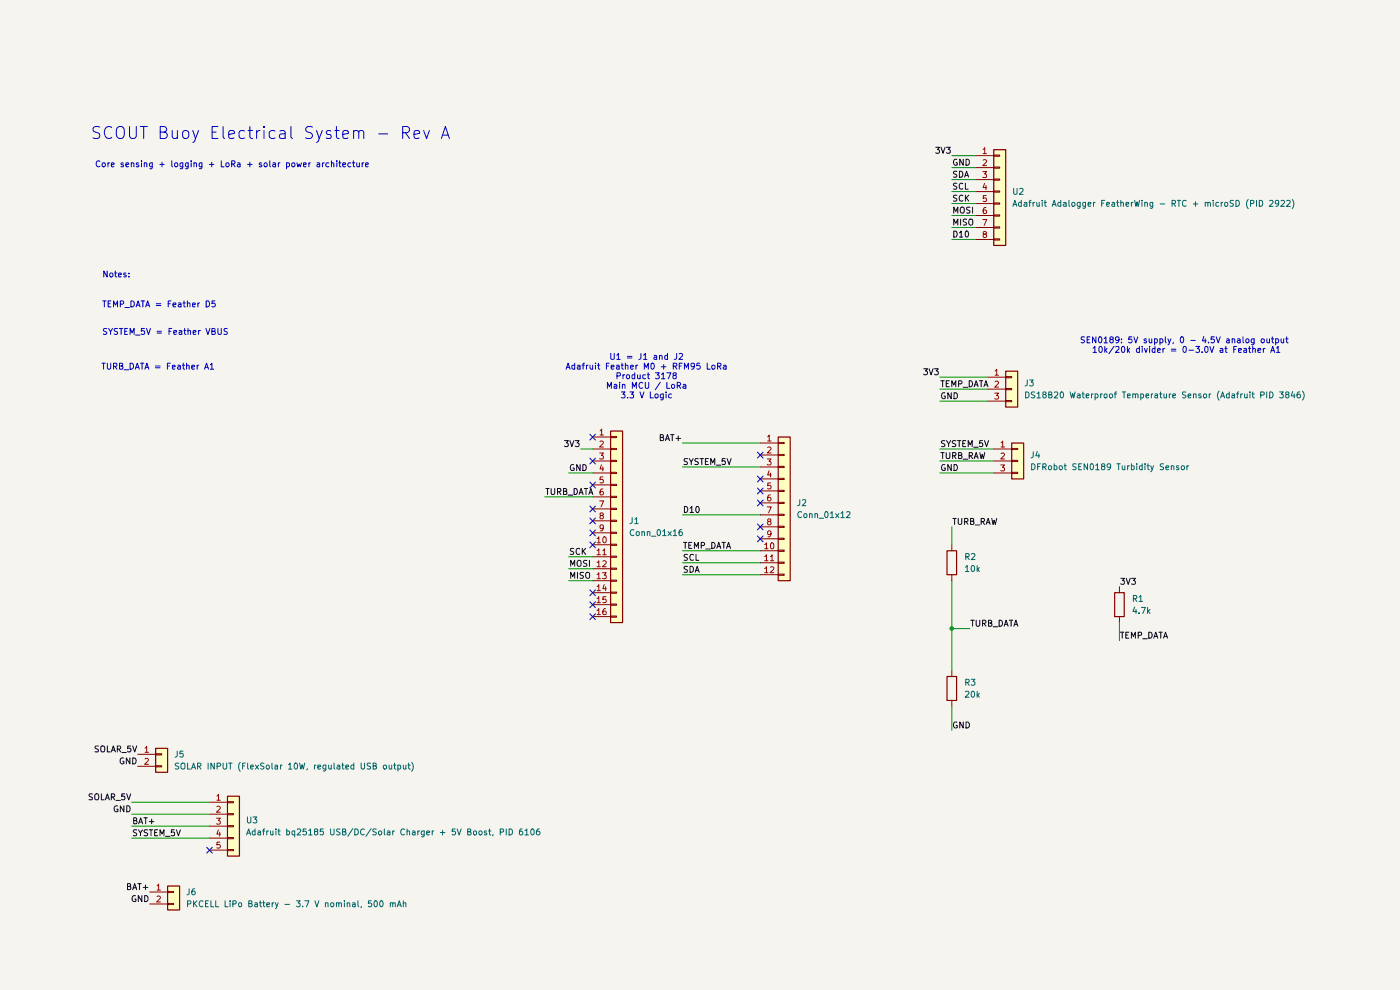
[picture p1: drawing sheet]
(kicad_sch
 (version 20260306)
 (generator "eeschema")
 (generator_version "10.0")
 (paper "A4")
 (lib_symbols
  (symbol "Connector_Generic:Conn_01x02"
   (pin_names
    (offset 1.016) (hide yes)) (exclude_from_sim no) (in_bom yes) (on_board yes)
   (in_pos_files yes)
   (duplicate_pin_numbers_are_jumpers no)
   (property "Reference" "J" (at 0 2.54 0) (show_name no) (do_not_autoplace no) (effects (font (size 1.27 1.27))))
   (property "Value" "Conn_01x02" (at 0 -5.08 0) (show_name no) (do_not_autoplace no) (effects (font (size 1.27 1.27))))
   (property "Footprint" "" (at 0 0 0) (show_name no) (do_not_autoplace no) (hide yes) (effects (font (size 1.27 1.27))))
   (property "Datasheet" "" (at 0 0 0) (show_name no) (do_not_autoplace no) (hide yes) (effects (font (size 1.27 1.27))))
   (property "Description" "Generic connector, single row, 01x02, script generated (kicad-library-utils/schlib/autogen/connector/)" (at 0 0 0) (show_name no) (do_not_autoplace no) (hide yes) (effects (font (size 1.27 1.27))))
   (symbol "Conn_01x02_1_1"
    (rectangle (start -1.27 1.27) (end 1.27 -3.81) (stroke (width 0.254) (type default)) (fill (type background)))
    (rectangle (start -1.27 0.127) (end 0 -0.127) (stroke (width 0.1524) (type default)) (fill (type none)))
    (rectangle (start -1.27 -2.413) (end 0 -2.667) (stroke (width 0.1524) (type default)) (fill (type none)))
    (pin passive line (at -5.08 0 0) (length 3.81) (name "Pin_1" (effects (font (size 1.27 1.27)))) (number "1" (effects (font (size 1.27 1.27)))))
    (pin passive line (at -5.08 -2.54 0) (length 3.81) (name "Pin_2" (effects (font (size 1.27 1.27)))) (number "2" (effects (font (size 1.27 1.27))))))
   (embedded_fonts no))
  (symbol "Connector_Generic:Conn_01x03"
   (pin_names
    (offset 1.016) (hide yes)) (exclude_from_sim no) (in_bom yes) (on_board yes)
   (in_pos_files yes)
   (duplicate_pin_numbers_are_jumpers no)
   (property "Reference" "J" (at 0 5.08 0) (show_name no) (do_not_autoplace no) (effects (font (size 1.27 1.27))))
   (property "Value" "Conn_01x03" (at 0 -5.08 0) (show_name no) (do_not_autoplace no) (effects (font (size 1.27 1.27))))
   (property "Footprint" "" (at 0 0 0) (show_name no) (do_not_autoplace no) (hide yes) (effects (font (size 1.27 1.27))))
   (property "Datasheet" "" (at 0 0 0) (show_name no) (do_not_autoplace no) (hide yes) (effects (font (size 1.27 1.27))))
   (property "Description" "Generic connector, single row, 01x03, script generated (kicad-library-utils/schlib/autogen/connector/)" (at 0 0 0) (show_name no) (do_not_autoplace no) (hide yes) (effects (font (size 1.27 1.27))))
   (symbol "Conn_01x03_1_1"
    (rectangle (start -1.27 3.81) (end 1.27 -3.81) (stroke (width 0.254) (type default)) (fill (type background)))
    (rectangle (start -1.27 2.667) (end 0 2.413) (stroke (width 0.1524) (type default)) (fill (type none)))
    (rectangle (start -1.27 0.127) (end 0 -0.127) (stroke (width 0.1524) (type default)) (fill (type none)))
    (rectangle (start -1.27 -2.413) (end 0 -2.667) (stroke (width 0.1524) (type default)) (fill (type none)))
    (pin passive line (at -5.08 2.54 0) (length 3.81) (name "Pin_1" (effects (font (size 1.27 1.27)))) (number "1" (effects (font (size 1.27 1.27)))))
    (pin passive line (at -5.08 0 0) (length 3.81) (name "Pin_2" (effects (font (size 1.27 1.27)))) (number "2" (effects (font (size 1.27 1.27)))))
    (pin passive line (at -5.08 -2.54 0) (length 3.81) (name "Pin_3" (effects (font (size 1.27 1.27)))) (number "3" (effects (font (size 1.27 1.27))))))
   (embedded_fonts no))
  (symbol "Connector_Generic:Conn_01x05"
   (pin_names
    (offset 1.016) (hide yes)) (exclude_from_sim no) (in_bom yes) (on_board yes)
   (in_pos_files yes)
   (duplicate_pin_numbers_are_jumpers no)
   (property "Reference" "J" (at 0 7.62 0) (show_name no) (do_not_autoplace no) (effects (font (size 1.27 1.27))))
   (property "Value" "Conn_01x05" (at 0 -7.62 0) (show_name no) (do_not_autoplace no) (effects (font (size 1.27 1.27))))
   (property "Footprint" "" (at 0 0 0) (show_name no) (do_not_autoplace no) (hide yes) (effects (font (size 1.27 1.27))))
   (property "Datasheet" "" (at 0 0 0) (show_name no) (do_not_autoplace no) (hide yes) (effects (font (size 1.27 1.27))))
   (property "Description" "Generic connector, single row, 01x05, script generated (kicad-library-utils/schlib/autogen/connector/)" (at 0 0 0) (show_name no) (do_not_autoplace no) (hide yes) (effects (font (size 1.27 1.27))))
   (symbol "Conn_01x05_1_1"
    (rectangle (start -1.27 6.35) (end 1.27 -6.35) (stroke (width 0.254) (type default)) (fill (type background)))
    (rectangle (start -1.27 5.207) (end 0 4.953) (stroke (width 0.1524) (type default)) (fill (type none)))
    (rectangle (start -1.27 2.667) (end 0 2.413) (stroke (width 0.1524) (type default)) (fill (type none)))
    (rectangle (start -1.27 0.127) (end 0 -0.127) (stroke (width 0.1524) (type default)) (fill (type none)))
    (rectangle (start -1.27 -2.413) (end 0 -2.667) (stroke (width 0.1524) (type default)) (fill (type none)))
    (rectangle (start -1.27 -4.953) (end 0 -5.207) (stroke (width 0.1524) (type default)) (fill (type none)))
    (pin passive line (at -5.08 5.08 0) (length 3.81) (name "Pin_1" (effects (font (size 1.27 1.27)))) (number "1" (effects (font (size 1.27 1.27)))))
    (pin passive line (at -5.08 2.54 0) (length 3.81) (name "Pin_2" (effects (font (size 1.27 1.27)))) (number "2" (effects (font (size 1.27 1.27)))))
    (pin passive line (at -5.08 0 0) (length 3.81) (name "Pin_3" (effects (font (size 1.27 1.27)))) (number "3" (effects (font (size 1.27 1.27)))))
    (pin passive line (at -5.08 -2.54 0) (length 3.81) (name "Pin_4" (effects (font (size 1.27 1.27)))) (number "4" (effects (font (size 1.27 1.27)))))
    (pin passive line (at -5.08 -5.08 0) (length 3.81) (name "Pin_5" (effects (font (size 1.27 1.27)))) (number "5" (effects (font (size 1.27 1.27))))))
   (embedded_fonts no))
  (symbol "Connector_Generic:Conn_01x08"
   (pin_names
    (offset 1.016) (hide yes)) (exclude_from_sim no) (in_bom yes) (on_board yes)
   (in_pos_files yes)
   (duplicate_pin_numbers_are_jumpers no)
   (property "Reference" "J" (at 0 10.16 0) (show_name no) (do_not_autoplace no) (effects (font (size 1.27 1.27))))
   (property "Value" "Conn_01x08" (at 0 -12.7 0) (show_name no) (do_not_autoplace no) (effects (font (size 1.27 1.27))))
   (property "Footprint" "" (at 0 0 0) (show_name no) (do_not_autoplace no) (hide yes) (effects (font (size 1.27 1.27))))
   (property "Datasheet" "" (at 0 0 0) (show_name no) (do_not_autoplace no) (hide yes) (effects (font (size 1.27 1.27))))
   (property "Description" "Generic connector, single row, 01x08, script generated (kicad-library-utils/schlib/autogen/connector/)" (at 0 0 0) (show_name no) (do_not_autoplace no) (hide yes) (effects (font (size 1.27 1.27))))
   (symbol "Conn_01x08_1_1"
    (rectangle (start -1.27 8.89) (end 1.27 -11.43) (stroke (width 0.254) (type default)) (fill (type background)))
    (rectangle (start -1.27 7.747) (end 0 7.493) (stroke (width 0.1524) (type default)) (fill (type none)))
    (rectangle (start -1.27 5.207) (end 0 4.953) (stroke (width 0.1524) (type default)) (fill (type none)))
    (rectangle (start -1.27 2.667) (end 0 2.413) (stroke (width 0.1524) (type default)) (fill (type none)))
    (rectangle (start -1.27 0.127) (end 0 -0.127) (stroke (width 0.1524) (type default)) (fill (type none)))
    (rectangle (start -1.27 -2.413) (end 0 -2.667) (stroke (width 0.1524) (type default)) (fill (type none)))
    (rectangle (start -1.27 -4.953) (end 0 -5.207) (stroke (width 0.1524) (type default)) (fill (type none)))
    (rectangle (start -1.27 -7.493) (end 0 -7.747) (stroke (width 0.1524) (type default)) (fill (type none)))
    (rectangle (start -1.27 -10.033) (end 0 -10.287) (stroke (width 0.1524) (type default)) (fill (type none)))
    (pin passive line (at -5.08 7.62 0) (length 3.81) (name "Pin_1" (effects (font (size 1.27 1.27)))) (number "1" (effects (font (size 1.27 1.27)))))
    (pin passive line (at -5.08 5.08 0) (length 3.81) (name "Pin_2" (effects (font (size 1.27 1.27)))) (number "2" (effects (font (size 1.27 1.27)))))
    (pin passive line (at -5.08 2.54 0) (length 3.81) (name "Pin_3" (effects (font (size 1.27 1.27)))) (number "3" (effects (font (size 1.27 1.27)))))
    (pin passive line (at -5.08 0 0) (length 3.81) (name "Pin_4" (effects (font (size 1.27 1.27)))) (number "4" (effects (font (size 1.27 1.27)))))
    (pin passive line (at -5.08 -2.54 0) (length 3.81) (name "Pin_5" (effects (font (size 1.27 1.27)))) (number "5" (effects (font (size 1.27 1.27)))))
    (pin passive line (at -5.08 -5.08 0) (length 3.81) (name "Pin_6" (effects (font (size 1.27 1.27)))) (number "6" (effects (font (size 1.27 1.27)))))
    (pin passive line (at -5.08 -7.62 0) (length 3.81) (name "Pin_7" (effects (font (size 1.27 1.27)))) (number "7" (effects (font (size 1.27 1.27)))))
    (pin passive line (at -5.08 -10.16 0) (length 3.81) (name "Pin_8" (effects (font (size 1.27 1.27)))) (number "8" (effects (font (size 1.27 1.27))))))
   (embedded_fonts no))
  (symbol "Connector_Generic:Conn_01x12"
   (pin_names
    (offset 1.016) (hide yes)) (exclude_from_sim no) (in_bom yes) (on_board yes)
   (in_pos_files yes)
   (duplicate_pin_numbers_are_jumpers no)
   (property "Reference" "J" (at 0 15.24 0) (show_name no) (do_not_autoplace no) (effects (font (size 1.27 1.27))))
   (property "Value" "Conn_01x12" (at 0 -17.78 0) (show_name no) (do_not_autoplace no) (effects (font (size 1.27 1.27))))
   (property "Footprint" "" (at 0 0 0) (show_name no) (do_not_autoplace no) (hide yes) (effects (font (size 1.27 1.27))))
   (property "Datasheet" "" (at 0 0 0) (show_name no) (do_not_autoplace no) (hide yes) (effects (font (size 1.27 1.27))))
   (property "Description" "Generic connector, single row, 01x12, script generated (kicad-library-utils/schlib/autogen/connector/)" (at 0 0 0) (show_name no) (do_not_autoplace no) (hide yes) (effects (font (size 1.27 1.27))))
   (symbol "Conn_01x12_1_1"
    (rectangle (start -1.27 13.97) (end 1.27 -16.51) (stroke (width 0.254) (type default)) (fill (type background)))
    (rectangle (start -1.27 12.827) (end 0 12.573) (stroke (width 0.1524) (type default)) (fill (type none)))
    (rectangle (start -1.27 10.287) (end 0 10.033) (stroke (width 0.1524) (type default)) (fill (type none)))
    (rectangle (start -1.27 7.747) (end 0 7.493) (stroke (width 0.1524) (type default)) (fill (type none)))
    (rectangle (start -1.27 5.207) (end 0 4.953) (stroke (width 0.1524) (type default)) (fill (type none)))
    (rectangle (start -1.27 2.667) (end 0 2.413) (stroke (width 0.1524) (type default)) (fill (type none)))
    (rectangle (start -1.27 0.127) (end 0 -0.127) (stroke (width 0.1524) (type default)) (fill (type none)))
    (rectangle (start -1.27 -2.413) (end 0 -2.667) (stroke (width 0.1524) (type default)) (fill (type none)))
    (rectangle (start -1.27 -4.953) (end 0 -5.207) (stroke (width 0.1524) (type default)) (fill (type none)))
    (rectangle (start -1.27 -7.493) (end 0 -7.747) (stroke (width 0.1524) (type default)) (fill (type none)))
    (rectangle (start -1.27 -10.033) (end 0 -10.287) (stroke (width 0.1524) (type default)) (fill (type none)))
    (rectangle (start -1.27 -12.573) (end 0 -12.827) (stroke (width 0.1524) (type default)) (fill (type none)))
    (rectangle (start -1.27 -15.113) (end 0 -15.367) (stroke (width 0.1524) (type default)) (fill (type none)))
    (pin passive line (at -5.08 12.7 0) (length 3.81) (name "Pin_1" (effects (font (size 1.27 1.27)))) (number "1" (effects (font (size 1.27 1.27)))))
    (pin passive line (at -5.08 10.16 0) (length 3.81) (name "Pin_2" (effects (font (size 1.27 1.27)))) (number "2" (effects (font (size 1.27 1.27)))))
    (pin passive line (at -5.08 7.62 0) (length 3.81) (name "Pin_3" (effects (font (size 1.27 1.27)))) (number "3" (effects (font (size 1.27 1.27)))))
    (pin passive line (at -5.08 5.08 0) (length 3.81) (name "Pin_4" (effects (font (size 1.27 1.27)))) (number "4" (effects (font (size 1.27 1.27)))))
    (pin passive line (at -5.08 2.54 0) (length 3.81) (name "Pin_5" (effects (font (size 1.27 1.27)))) (number "5" (effects (font (size 1.27 1.27)))))
    (pin passive line (at -5.08 0 0) (length 3.81) (name "Pin_6" (effects (font (size 1.27 1.27)))) (number "6" (effects (font (size 1.27 1.27)))))
    (pin passive line (at -5.08 -2.54 0) (length 3.81) (name "Pin_7" (effects (font (size 1.27 1.27)))) (number "7" (effects (font (size 1.27 1.27)))))
    (pin passive line (at -5.08 -5.08 0) (length 3.81) (name "Pin_8" (effects (font (size 1.27 1.27)))) (number "8" (effects (font (size 1.27 1.27)))))
    (pin passive line (at -5.08 -7.62 0) (length 3.81) (name "Pin_9" (effects (font (size 1.27 1.27)))) (number "9" (effects (font (size 1.27 1.27)))))
    (pin passive line (at -5.08 -10.16 0) (length 3.81) (name "Pin_10" (effects (font (size 1.27 1.27)))) (number "10" (effects (font (size 1.27 1.27)))))
    (pin passive line (at -5.08 -12.7 0) (length 3.81) (name "Pin_11" (effects (font (size 1.27 1.27)))) (number "11" (effects (font (size 1.27 1.27)))))
    (pin passive line (at -5.08 -15.24 0) (length 3.81) (name "Pin_12" (effects (font (size 1.27 1.27)))) (number "12" (effects (font (size 1.27 1.27))))))
   (embedded_fonts no))
  (symbol "Connector_Generic:Conn_01x16"
   (pin_names
    (offset 1.016) (hide yes)) (exclude_from_sim no) (in_bom yes) (on_board yes)
   (in_pos_files yes)
   (duplicate_pin_numbers_are_jumpers no)
   (property "Reference" "J" (at 0 20.32 0) (show_name no) (do_not_autoplace no) (effects (font (size 1.27 1.27))))
   (property "Value" "Conn_01x16" (at 0 -22.86 0) (show_name no) (do_not_autoplace no) (effects (font (size 1.27 1.27))))
   (property "Footprint" "" (at 0 0 0) (show_name no) (do_not_autoplace no) (hide yes) (effects (font (size 1.27 1.27))))
   (property "Datasheet" "" (at 0 0 0) (show_name no) (do_not_autoplace no) (hide yes) (effects (font (size 1.27 1.27))))
   (property "Description" "Generic connector, single row, 01x16, script generated (kicad-library-utils/schlib/autogen/connector/)" (at 0 0 0) (show_name no) (do_not_autoplace no) (hide yes) (effects (font (size 1.27 1.27))))
   (symbol "Conn_01x16_1_1"
    (rectangle (start -1.27 19.05) (end 1.27 -21.59) (stroke (width 0.254) (type default)) (fill (type background)))
    (rectangle (start -1.27 17.907) (end 0 17.653) (stroke (width 0.1524) (type default)) (fill (type none)))
    (rectangle (start -1.27 15.367) (end 0 15.113) (stroke (width 0.1524) (type default)) (fill (type none)))
    (rectangle (start -1.27 12.827) (end 0 12.573) (stroke (width 0.1524) (type default)) (fill (type none)))
    (rectangle (start -1.27 10.287) (end 0 10.033) (stroke (width 0.1524) (type default)) (fill (type none)))
    (rectangle (start -1.27 7.747) (end 0 7.493) (stroke (width 0.1524) (type default)) (fill (type none)))
    (rectangle (start -1.27 5.207) (end 0 4.953) (stroke (width 0.1524) (type default)) (fill (type none)))
    (rectangle (start -1.27 2.667) (end 0 2.413) (stroke (width 0.1524) (type default)) (fill (type none)))
    (rectangle (start -1.27 0.127) (end 0 -0.127) (stroke (width 0.1524) (type default)) (fill (type none)))
    (rectangle (start -1.27 -2.413) (end 0 -2.667) (stroke (width 0.1524) (type default)) (fill (type none)))
    (rectangle (start -1.27 -4.953) (end 0 -5.207) (stroke (width 0.1524) (type default)) (fill (type none)))
    (rectangle (start -1.27 -7.493) (end 0 -7.747) (stroke (width 0.1524) (type default)) (fill (type none)))
    (rectangle (start -1.27 -10.033) (end 0 -10.287) (stroke (width 0.1524) (type default)) (fill (type none)))
    (rectangle (start -1.27 -12.573) (end 0 -12.827) (stroke (width 0.1524) (type default)) (fill (type none)))
    (rectangle (start -1.27 -15.113) (end 0 -15.367) (stroke (width 0.1524) (type default)) (fill (type none)))
    (rectangle (start -1.27 -17.653) (end 0 -17.907) (stroke (width 0.1524) (type default)) (fill (type none)))
    (rectangle (start -1.27 -20.193) (end 0 -20.447) (stroke (width 0.1524) (type default)) (fill (type none)))
    (pin passive line (at -5.08 17.78 0) (length 3.81) (name "Pin_1" (effects (font (size 1.27 1.27)))) (number "1" (effects (font (size 1.27 1.27)))))
    (pin passive line (at -5.08 15.24 0) (length 3.81) (name "Pin_2" (effects (font (size 1.27 1.27)))) (number "2" (effects (font (size 1.27 1.27)))))
    (pin passive line (at -5.08 12.7 0) (length 3.81) (name "Pin_3" (effects (font (size 1.27 1.27)))) (number "3" (effects (font (size 1.27 1.27)))))
    (pin passive line (at -5.08 10.16 0) (length 3.81) (name "Pin_4" (effects (font (size 1.27 1.27)))) (number "4" (effects (font (size 1.27 1.27)))))
    (pin passive line (at -5.08 7.62 0) (length 3.81) (name "Pin_5" (effects (font (size 1.27 1.27)))) (number "5" (effects (font (size 1.27 1.27)))))
    (pin passive line (at -5.08 5.08 0) (length 3.81) (name "Pin_6" (effects (font (size 1.27 1.27)))) (number "6" (effects (font (size 1.27 1.27)))))
    (pin passive line (at -5.08 2.54 0) (length 3.81) (name "Pin_7" (effects (font (size 1.27 1.27)))) (number "7" (effects (font (size 1.27 1.27)))))
    (pin passive line (at -5.08 0 0) (length 3.81) (name "Pin_8" (effects (font (size 1.27 1.27)))) (number "8" (effects (font (size 1.27 1.27)))))
    (pin passive line (at -5.08 -2.54 0) (length 3.81) (name "Pin_9" (effects (font (size 1.27 1.27)))) (number "9" (effects (font (size 1.27 1.27)))))
    (pin passive line (at -5.08 -5.08 0) (length 3.81) (name "Pin_10" (effects (font (size 1.27 1.27)))) (number "10" (effects (font (size 1.27 1.27)))))
    (pin passive line (at -5.08 -7.62 0) (length 3.81) (name "Pin_11" (effects (font (size 1.27 1.27)))) (number "11" (effects (font (size 1.27 1.27)))))
    (pin passive line (at -5.08 -10.16 0) (length 3.81) (name "Pin_12" (effects (font (size 1.27 1.27)))) (number "12" (effects (font (size 1.27 1.27)))))
    (pin passive line (at -5.08 -12.7 0) (length 3.81) (name "Pin_13" (effects (font (size 1.27 1.27)))) (number "13" (effects (font (size 1.27 1.27)))))
    (pin passive line (at -5.08 -15.24 0) (length 3.81) (name "Pin_14" (effects (font (size 1.27 1.27)))) (number "14" (effects (font (size 1.27 1.27)))))
    (pin passive line (at -5.08 -17.78 0) (length 3.81) (name "Pin_15" (effects (font (size 1.27 1.27)))) (number "15" (effects (font (size 1.27 1.27)))))
    (pin passive line (at -5.08 -20.32 0) (length 3.81) (name "Pin_16" (effects (font (size 1.27 1.27)))) (number "16" (effects (font (size 1.27 1.27))))))
   (embedded_fonts no))
  (symbol "Device:R"
   (pin_numbers (hide yes))
   (pin_names
    (offset 0)) (exclude_from_sim no) (in_bom yes) (on_board yes)
   (in_pos_files yes)
   (duplicate_pin_numbers_are_jumpers no)
   (property "Reference" "R" (at 2.032 0 90) (show_name no) (do_not_autoplace no) (effects (font (size 1.27 1.27))))
   (property "Value" "R" (at 0 0 90) (show_name no) (do_not_autoplace no) (effects (font (size 1.27 1.27))))
   (property "Footprint" "" (at -1.778 0 90) (show_name no) (do_not_autoplace no) (hide yes) (effects (font (size 1.27 1.27))))
   (property "Datasheet" "" (at 0 0 0) (show_name no) (do_not_autoplace no) (hide yes) (effects (font (size 1.27 1.27))))
   (property "Description" "Resistor" (at 0 0 0) (show_name no) (do_not_autoplace no) (hide yes) (effects (font (size 1.27 1.27))))
   (symbol "R_0_1"
    (rectangle (start -1.016 -2.54) (end 1.016 2.54) (stroke (width 0.254) (type default)) (fill (type none))))
   (symbol "R_1_1"
    (pin passive line (at 0 3.81 270) (length 1.27) (name "" (effects (font (size 1.27 1.27)))) (number "1" (effects (font (size 1.27 1.27)))))
    (pin passive line (at 0 -3.81 90) (length 1.27) (name "" (effects (font (size 1.27 1.27)))) (number "2" (effects (font (size 1.27 1.27))))))
   (embedded_fonts no)))
 (text "SEN0189: 5V supply, 0 - 4.5V analog output \n10k/20k divider = 0-3.0V at Feather A1"
  (exclude_from_sim no)
  (at 251.714 73.406 0)
  (effects (font (size 1.27 1.27))))
 (text "TURB_DATA = Feather A1\n"
  (exclude_from_sim no)
  (at 33.528 77.978 0)
  (effects (font (size 1.27 1.27))))
 (text "SCOUT Buoy Electrical System - Rev A\n"
  (exclude_from_sim no)
  (at 57.404 28.448 0)
  (effects (font (size 2.54 2.54))))
 (text "Notes: "
  (exclude_from_sim no)
  (at 25.146 58.42 0)
  (effects (font (size 1.27 1.27))))
 (text "U1 = J1 and J2\nAdafruit Feather M0 + RFM95 LoRa\nProduct 3178\nMain MCU / LoRa\n3.3 V Logic"
  (exclude_from_sim no)
  (at 137.16 80.01 0)
  (effects (font (size 1.27 1.27))))
 (text "Core sensing + logging + LoRa + solar power architecture"
  (exclude_from_sim no)
  (at 49.276 35.052 0)
  (effects (font (size 1.27 1.27))))
 (text "VBAT - unused; battery managed by U3"
  (exclude_from_sim no)
  (at 162.306 90.17 0)
  (effects (font (size 1.27 1.27))))
 (text "SYSTEM_5V = Feather VBUS "
  (exclude_from_sim no)
  (at 35.56 70.612 0)
  (effects (font (size 1.27 1.27))))
 (text "TEMP_DATA = Feather D5\n"
  (exclude_from_sim no)
  (at 33.782 64.77 0)
  (effects (font (size 1.27 1.27))))
 (junction
  (at 201.93 133.35)
  (diameter 0)
  (color 0 0 0 0))
 (no_connect
  (at 161.29 106.68))
 (no_connect
  (at 44.45 180.34))
 (no_connect
  (at 125.73 125.73))
 (no_connect
  (at 161.29 93.98))
 (no_connect
  (at 125.73 97.79))
 (no_connect
  (at 161.29 101.6))
 (no_connect
  (at 161.29 96.52))
 (no_connect
  (at 125.73 92.71))
 (no_connect
  (at 161.29 111.76))
 (no_connect
  (at 125.73 130.81))
 (no_connect
  (at 161.29 114.3))
 (no_connect
  (at 125.73 102.87))
 (no_connect
  (at 125.73 107.95))
 (no_connect
  (at 125.73 128.27))
 (no_connect
  (at 161.29 104.14))
 (no_connect
  (at 125.73 110.49))
 (no_connect
  (at 125.73 113.03))
 (no_connect
  (at 125.73 115.57))
 (wire
  (pts (xy 27.94 172.72) (xy 44.45 172.72))
  (stroke (width 0) (type default)))
 (wire
  (pts (xy 27.94 175.26) (xy 44.45 175.26))
  (stroke (width 0) (type default)))
 (wire
  (pts (xy 207.01 40.64) (xy 201.93 40.64))
  (stroke (width 0) (type default)))
 (wire
  (pts (xy 207.01 43.18) (xy 201.93 43.18))
  (stroke (width 0) (type default)))
 (wire
  (pts (xy 201.93 133.35) (xy 205.74 133.35))
  (stroke (width 0) (type default)))
 (wire
  (pts (xy 125.73 123.19) (xy 120.65 123.19))
  (stroke (width 0) (type default)))
 (wire
  (pts (xy 209.55 80.01) (xy 199.39 80.01))
  (stroke (width 0) (type default)))
 (wire
  (pts (xy 210.82 100.33) (xy 199.39 100.33))
  (stroke (width 0) (type default)))
 (wire
  (pts (xy 144.78 119.38) (xy 161.29 119.38))
  (stroke (width 0) (type default)))
 (wire
  (pts (xy 209.55 85.09) (xy 199.39 85.09))
  (stroke (width 0) (type default)))
 (wire
  (pts (xy 125.73 95.25) (xy 123.19 95.25))
  (stroke (width 0) (type default)))
 (wire
  (pts (xy 125.73 118.11) (xy 120.65 118.11))
  (stroke (width 0) (type default)))
 (wire
  (pts (xy 144.78 109.22) (xy 161.29 109.22))
  (stroke (width 0) (type default)))
 (wire
  (pts (xy 207.01 50.8) (xy 201.93 50.8))
  (stroke (width 0) (type default)))
 (wire
  (pts (xy 210.82 97.79) (xy 199.39 97.79))
  (stroke (width 0) (type default)))
 (wire
  (pts (xy 27.94 170.18) (xy 44.45 170.18))
  (stroke (width 0) (type default)))
 (wire
  (pts (xy 144.78 121.92) (xy 161.29 121.92))
  (stroke (width 0) (type default)))
 (wire
  (pts (xy 207.01 35.56) (xy 201.93 35.56))
  (stroke (width 0) (type default)))
 (wire
  (pts (xy 125.73 105.41) (xy 115.57 105.41))
  (stroke (width 0) (type default)))
 (wire
  (pts (xy 207.01 33.02) (xy 201.93 33.02))
  (stroke (width 0) (type default)))
 (wire
  (pts (xy 210.82 95.25) (xy 199.39 95.25))
  (stroke (width 0) (type default)))
 (wire
  (pts (xy 144.78 116.84) (xy 161.29 116.84))
  (stroke (width 0) (type default)))
 (wire
  (pts (xy 207.01 45.72) (xy 201.93 45.72))
  (stroke (width 0) (type default)))
 (wire
  (pts (xy 201.93 149.86) (xy 201.93 154.94))
  (stroke (width 0) (type default)))
 (wire
  (pts (xy 144.78 99.06) (xy 161.29 99.06))
  (stroke (width 0) (type default)))
 (wire
  (pts (xy 201.93 111.76) (xy 201.93 115.57))
  (stroke (width 0) (type default)))
 (wire
  (pts (xy 207.01 48.26) (xy 201.93 48.26))
  (stroke (width 0) (type default)))
 (wire
  (pts (xy 27.94 177.8) (xy 44.45 177.8))
  (stroke (width 0) (type default)))
 (wire
  (pts (xy 237.49 132.08) (xy 237.49 135.89))
  (stroke (width 0) (type default)))
 (wire
  (pts (xy 125.73 120.65) (xy 120.65 120.65))
  (stroke (width 0) (type default)))
 (wire
  (pts (xy 209.55 82.55) (xy 199.39 82.55))
  (stroke (width 0) (type default)))
 (wire
  (pts (xy 207.01 38.1) (xy 201.93 38.1))
  (stroke (width 0) (type default)))
 (wire
  (pts (xy 125.73 100.33) (xy 120.65 100.33))
  (stroke (width 0) (type default)))
 (wire
  (pts (xy 201.93 123.19) (xy 201.93 133.35))
  (stroke (width 0) (type default)))
 (wire
  (pts (xy 201.93 133.35) (xy 201.93 142.24))
  (stroke (width 0) (type default)))
 (label "SYSTEM_5V"
  (at 199.39 95.25 0)
  (effects (font (size 1.27 1.27)) (justify left bottom)))
 (label "GND"
  (at 199.39 100.33 0)
  (effects (font (size 1.27 1.27)) (justify left bottom)))
 (label "GND"
  (at 29.21 162.56 180)
  (effects (font (size 1.27 1.27)) (justify right bottom)))
 (label "SCL"
  (at 201.93 40.64 0)
  (effects (font (size 1.27 1.27)) (justify left bottom)))
 (label "BAT+"
  (at 31.75 189.23 180)
  (effects (font (size 1.27 1.27)) (justify right bottom)))
 (label "MISO"
  (at 201.93 48.26 0)
  (effects (font (size 1.27 1.27)) (justify left bottom)))
 (label "3V3"
  (at 201.93 33.02 180)
  (effects (font (size 1.27 1.27)) (justify right bottom)))
 (label "TEMP_DATA"
  (at 144.78 116.84 0)
  (effects (font (size 1.27 1.27)) (justify left bottom)))
 (label "TURB_DATA"
  (at 205.74 133.35 0)
  (effects (font (size 1.27 1.27)) (justify left bottom)))
 (label "GND"
  (at 120.65 100.33 0)
  (effects (font (size 1.27 1.27)) (justify left bottom)))
 (label "GND"
  (at 31.75 191.77 180)
  (effects (font (size 1.27 1.27)) (justify right bottom)))
 (label "3V3"
  (at 123.19 95.25 180)
  (effects (font (size 1.27 1.27)) (justify right bottom)))
 (label "GND"
  (at 199.39 85.09 0)
  (effects (font (size 1.27 1.27)) (justify left bottom)))
 (label "3V3"
  (at 237.49 124.46 0)
  (effects (font (size 1.27 1.27)) (justify left bottom)))
 (label "SCK"
  (at 201.93 43.18 0)
  (effects (font (size 1.27 1.27)) (justify left bottom)))
 (label "MISO"
  (at 120.65 123.19 0)
  (effects (font (size 1.27 1.27)) (justify left bottom)))
 (label "SOLAR_5V"
  (at 29.21 160.02 180)
  (effects (font (size 1.27 1.27)) (justify right bottom)))
 (label "BAT+"
  (at 27.94 175.26 0)
  (effects (font (size 1.27 1.27)) (justify left bottom)))
 (label "GND"
  (at 201.93 35.56 0)
  (effects (font (size 1.27 1.27)) (justify left bottom)))
 (label "SCK"
  (at 120.65 118.11 0)
  (effects (font (size 1.27 1.27)) (justify left bottom)))
 (label "SDA"
  (at 201.93 38.1 0)
  (effects (font (size 1.27 1.27)) (justify left bottom)))
 (label "SYSTEM_5V"
  (at 27.94 177.8 0)
  (fields_autoplaced yes)
  (effects (font (size 1.27 1.27)) (justify left bottom))
  (property "Net Class" "" (at 27.94 179.07 0) (show_name no) (do_not_autoplace no) (effects (font (size 1.27 1.27)
    (italic yes)) (justify left))))
 (label "TEMP_DATA"
  (at 237.49 135.89 0)
  (effects (font (size 1.27 1.27)) (justify left bottom)))
 (label "SYSTEM_5V"
  (at 144.78 99.06 0)
  (effects (font (size 1.27 1.27)) (justify left bottom)))
 (label "3V3"
  (at 199.39 80.01 180)
  (effects (font (size 1.27 1.27)) (justify right bottom)))
 (label "TURB_DATA"
  (at 115.57 105.41 0)
  (effects (font (size 1.27 1.27)) (justify left bottom)))
 (label "SDA"
  (at 144.78 121.92 0)
  (effects (font (size 1.27 1.27)) (justify left bottom)))
 (label "MOSI"
  (at 201.93 45.72 0)
  (effects (font (size 1.27 1.27)) (justify left bottom)))
 (label "TURB_RAW"
  (at 199.39 97.79 0)
  (effects (font (size 1.27 1.27)) (justify left bottom)))
 (label "D10"
  (at 144.78 109.22 0)
  (effects (font (size 1.27 1.27)) (justify left bottom)))
 (label "SCL"
  (at 144.78 119.38 0)
  (effects (font (size 1.27 1.27)) (justify left bottom)))
 (label "TURB_RAW"
  (at 201.93 111.76 0)
  (effects (font (size 1.27 1.27)) (justify left bottom)))
 (label "GND"
  (at 27.94 172.72 180)
  (effects (font (size 1.27 1.27)) (justify right bottom)))
 (label "TEMP_DATA"
  (at 199.39 82.55 0)
  (effects (font (size 1.27 1.27)) (justify left bottom)))
 (label "SOLAR_5V"
  (at 27.94 170.18 180)
  (effects (font (size 1.27 1.27)) (justify right bottom)))
 (label "GND"
  (at 201.93 154.94 0)
  (effects (font (size 1.27 1.27)) (justify left bottom)))
 (label "MOSI"
  (at 120.65 120.65 0)
  (effects (font (size 1.27 1.27)) (justify left bottom)))
 (label "D10"
  (at 201.93 50.8 0)
  (effects (font (size 1.27 1.27)) (justify left bottom)))
 (symbol
  (lib_id "Connector_Generic:Conn_01x02")
  (at 36.83 189.23 0)
  (unit 1)
  (body_style 1)
  (exclude_from_sim no)
  (in_bom yes)
  (on_board yes)
  (in_pos_files yes)
  (dnp no)
  (fields_autoplaced yes)
  (property "Reference" "J6" (at 39.37 189.2299 0) (show_name no) (do_not_autoplace no) (effects (font (size 1.27 1.27)) (justify left)))
  (property "Value" "PKCELL LiPo Battery - 3.7 V nominal, 500 mAh" (at 39.37 191.7699 0) (show_name no) (do_not_autoplace no) (effects (font (size 1.27 1.27)) (justify left)))
  (property "Footprint" "" (at 36.83 189.23 0) (hide yes) (show_name no) (do_not_autoplace no) (effects (font (size 1.27 1.27))))
  (property "Datasheet" "" (at 36.83 189.23 0) (hide yes) (show_name no) (do_not_autoplace no) (effects (font (size 1.27 1.27))))
  (property "Description" "Generic connector, single row, 01x02, script generated (kicad-library-utils/schlib/autogen/connector/)" (at 36.83 189.23 0) (hide yes) (show_name no) (do_not_autoplace no) (effects (font (size 1.27 1.27))))
  (pin "1")
  (pin "2"))
 (symbol
  (lib_id "Connector_Generic:Conn_01x12")
  (at 166.37 106.68 0)
  (unit 1)
  (body_style 1)
  (exclude_from_sim no)
  (in_bom yes)
  (on_board yes)
  (in_pos_files yes)
  (dnp no)
  (fields_autoplaced yes)
  (property "Reference" "J2" (at 168.91 106.6799 0) (show_name no) (do_not_autoplace no) (effects (font (size 1.27 1.27)) (justify left)))
  (property "Value" "Conn_01x12" (at 168.91 109.2199 0) (show_name no) (do_not_autoplace no) (effects (font (size 1.27 1.27)) (justify left)))
  (property "Footprint" "" (at 166.37 106.68 0) (hide yes) (show_name no) (do_not_autoplace no) (effects (font (size 1.27 1.27))))
  (property "Datasheet" "" (at 166.37 106.68 0) (hide yes) (show_name no) (do_not_autoplace no) (effects (font (size 1.27 1.27))))
  (property "Description" "Generic connector, single row, 01x12, script generated (kicad-library-utils/schlib/autogen/connector/)" (at 166.37 106.68 0) (hide yes) (show_name no) (do_not_autoplace no) (effects (font (size 1.27 1.27))))
  (pin "5")
  (pin "2")
  (pin "7")
  (pin "12")
  (pin "6")
  (pin "8")
  (pin "1")
  (pin "3")
  (pin "4")
  (pin "9")
  (pin "11")
  (pin "10"))
 (symbol
  (lib_id "Device:R")
  (at 201.93 119.38 0)
  (unit 1)
  (body_style 1)
  (exclude_from_sim no)
  (in_bom yes)
  (on_board yes)
  (in_pos_files yes)
  (dnp no)
  (fields_autoplaced yes)
  (property "Reference" "R2" (at 204.47 118.1099 0) (show_name no) (do_not_autoplace no) (effects (font (size 1.27 1.27)) (justify left)))
  (property "Value" "10k" (at 204.47 120.6499 0) (show_name no) (do_not_autoplace no) (effects (font (size 1.27 1.27)) (justify left)))
  (property "Footprint" "" (at 200.152 119.38 90) (hide yes) (show_name no) (do_not_autoplace no) (effects (font (size 1.27 1.27))))
  (property "Datasheet" "" (at 201.93 119.38 0) (hide yes) (show_name no) (do_not_autoplace no) (effects (font (size 1.27 1.27))))
  (property "Description" "Resistor" (at 201.93 119.38 0) (hide yes) (show_name no) (do_not_autoplace no) (effects (font (size 1.27 1.27))))
  (pin "1")
  (pin "2"))
 (symbol
  (lib_id "Connector_Generic:Conn_01x03")
  (at 214.63 82.55 0)
  (unit 1)
  (body_style 1)
  (exclude_from_sim no)
  (in_bom yes)
  (on_board yes)
  (in_pos_files yes)
  (dnp no)
  (fields_autoplaced yes)
  (property "Reference" "J3" (at 217.17 81.2799 0) (show_name no) (do_not_autoplace no) (effects (font (size 1.27 1.27)) (justify left)))
  (property "Value" "DS18B20 Waterproof Temperature Sensor (Adafruit PID 3846)" (at 217.17 83.8199 0) (show_name no) (do_not_autoplace no) (effects (font (size 1.27 1.27)) (justify left)))
  (property "Footprint" "" (at 214.63 82.55 0) (hide yes) (show_name no) (do_not_autoplace no) (effects (font (size 1.27 1.27))))
  (property "Datasheet" "" (at 214.63 82.55 0) (hide yes) (show_name no) (do_not_autoplace no) (effects (font (size 1.27 1.27))))
  (property "Description" "Generic connector, single row, 01x03, script generated (kicad-library-utils/schlib/autogen/connector/)" (at 214.63 82.55 0) (hide yes) (show_name no) (do_not_autoplace no) (effects (font (size 1.27 1.27))))
  (pin "3")
  (pin "1")
  (pin "2"))
 (symbol
  (lib_id "Connector_Generic:Conn_01x02")
  (at 34.29 160.02 0)
  (unit 1)
  (body_style 1)
  (exclude_from_sim no)
  (in_bom yes)
  (on_board yes)
  (in_pos_files yes)
  (dnp no)
  (fields_autoplaced yes)
  (property "Reference" "J5" (at 36.83 160.0199 0) (show_name no) (do_not_autoplace no) (effects (font (size 1.27 1.27)) (justify left)))
  (property "Value" "SOLAR INPUT (FlexSolar 10W, regulated USB output)" (at 36.83 162.5599 0) (show_name no) (do_not_autoplace no) (effects (font (size 1.27 1.27)) (justify left)))
  (property "Footprint" "" (at 34.29 160.02 0) (hide yes) (show_name no) (do_not_autoplace no) (effects (font (size 1.27 1.27))))
  (property "Datasheet" "" (at 34.29 160.02 0) (hide yes) (show_name no) (do_not_autoplace no) (effects (font (size 1.27 1.27))))
  (property "Description" "Generic connector, single row, 01x02, script generated (kicad-library-utils/schlib/autogen/connector/)" (at 34.29 160.02 0) (hide yes) (show_name no) (do_not_autoplace no) (effects (font (size 1.27 1.27))))
  (pin "1")
  (pin "2"))
 (symbol
  (lib_id "Device:R")
  (at 201.93 146.05 0)
  (unit 1)
  (body_style 1)
  (exclude_from_sim no)
  (in_bom yes)
  (on_board yes)
  (in_pos_files yes)
  (dnp no)
  (fields_autoplaced yes)
  (property "Reference" "R3" (at 204.47 144.7799 0) (show_name no) (do_not_autoplace no) (effects (font (size 1.27 1.27)) (justify left)))
  (property "Value" "20k" (at 204.47 147.3199 0) (show_name no) (do_not_autoplace no) (effects (font (size 1.27 1.27)) (justify left)))
  (property "Footprint" "" (at 200.152 146.05 90) (hide yes) (show_name no) (do_not_autoplace no) (effects (font (size 1.27 1.27))))
  (property "Datasheet" "" (at 201.93 146.05 0) (hide yes) (show_name no) (do_not_autoplace no) (effects (font (size 1.27 1.27))))
  (property "Description" "Resistor" (at 201.93 146.05 0) (hide yes) (show_name no) (do_not_autoplace no) (effects (font (size 1.27 1.27))))
  (pin "2")
  (pin "1"))
 (symbol
  (lib_id "Connector_Generic:Conn_01x05")
  (at 49.53 175.26 0)
  (unit 1)
  (body_style 1)
  (exclude_from_sim no)
  (in_bom yes)
  (on_board yes)
  (in_pos_files yes)
  (dnp no)
  (fields_autoplaced yes)
  (property "Reference" "U3" (at 52.07 173.9899 0) (show_name no) (do_not_autoplace no) (effects (font (size 1.27 1.27)) (justify left)))
  (property "Value" "Adafruit bq25185 USB/DC/Solar Charger + 5V Boost, PID 6106" (at 52.07 176.5299 0) (show_name no) (do_not_autoplace no) (effects (font (size 1.27 1.27)) (justify left)))
  (property "Footprint" "" (at 49.53 175.26 0) (hide yes) (show_name no) (do_not_autoplace no) (effects (font (size 1.27 1.27))))
  (property "Datasheet" "" (at 49.53 175.26 0) (hide yes) (show_name no) (do_not_autoplace no) (effects (font (size 1.27 1.27))))
  (property "Description" "Generic connector, single row, 01x05, script generated (kicad-library-utils/schlib/autogen/connector/)" (at 49.53 175.26 0) (hide yes) (show_name no) (do_not_autoplace no) (effects (font (size 1.27 1.27))))
  (pin "5")
  (pin "4")
  (pin "3")
  (pin "2")
  (pin "1"))
 (symbol
  (lib_id "Connector_Generic:Conn_01x08")
  (at 212.09 40.64 0)
  (unit 1)
  (body_style 1)
  (exclude_from_sim no)
  (in_bom yes)
  (on_board yes)
  (in_pos_files yes)
  (dnp no)
  (fields_autoplaced yes)
  (property "Reference" "U2" (at 214.63 40.6399 0) (show_name no) (do_not_autoplace no) (effects (font (size 1.27 1.27)) (justify left)))
  (property "Value" "Adafruit Adalogger FeatherWing - RTC + microSD (PID 2922)" (at 214.63 43.1799 0) (show_name no) (do_not_autoplace no) (effects (font (size 1.27 1.27)) (justify left)))
  (property "Footprint" "" (at 212.09 40.64 0) (hide yes) (show_name no) (do_not_autoplace no) (effects (font (size 1.27 1.27))))
  (property "Datasheet" "" (at 212.09 40.64 0) (hide yes) (show_name no) (do_not_autoplace no) (effects (font (size 1.27 1.27))))
  (property "Description" "Generic connector, single row, 01x08, script generated (kicad-library-utils/schlib/autogen/connector/)" (at 212.09 40.64 0) (hide yes) (show_name no) (do_not_autoplace no) (effects (font (size 1.27 1.27))))
  (pin "3")
  (pin "8")
  (pin "6")
  (pin "7")
  (pin "4")
  (pin "5")
  (pin "2")
  (pin "1"))
 (symbol
  (lib_id "Connector_Generic:Conn_01x03")
  (at 215.9 97.79 0)
  (unit 1)
  (body_style 1)
  (exclude_from_sim no)
  (in_bom yes)
  (on_board yes)
  (in_pos_files yes)
  (dnp no)
  (fields_autoplaced yes)
  (property "Reference" "J4" (at 218.44 96.5199 0) (show_name no) (do_not_autoplace no) (effects (font (size 1.27 1.27)) (justify left)))
  (property "Value" "DFRobot SEN0189 Turbidity Sensor" (at 218.44 99.0599 0) (show_name no) (do_not_autoplace no) (effects (font (size 1.27 1.27)) (justify left)))
  (property "Footprint" "" (at 215.9 97.79 0) (hide yes) (show_name no) (do_not_autoplace no) (effects (font (size 1.27 1.27))))
  (property "Datasheet" "" (at 215.9 97.79 0) (hide yes) (show_name no) (do_not_autoplace no) (effects (font (size 1.27 1.27))))
  (property "Description" "Generic connector, single row, 01x03, script generated (kicad-library-utils/schlib/autogen/connector/)" (at 215.9 97.79 0) (hide yes) (show_name no) (do_not_autoplace no) (effects (font (size 1.27 1.27))))
  (pin "2")
  (pin "3")
  (pin "1"))
 (symbol
  (lib_id "Device:R")
  (at 237.49 128.27 0)
  (unit 1)
  (body_style 1)
  (exclude_from_sim no)
  (in_bom yes)
  (on_board yes)
  (in_pos_files yes)
  (dnp no)
  (fields_autoplaced yes)
  (property "Reference" "R1" (at 240.03 126.9999 0) (show_name no) (do_not_autoplace no) (effects (font (size 1.27 1.27)) (justify left)))
  (property "Value" "4.7k" (at 240.03 129.5399 0) (show_name no) (do_not_autoplace no) (effects (font (size 1.27 1.27)) (justify left)))
  (property "Footprint" "" (at 235.712 128.27 90) (hide yes) (show_name no) (do_not_autoplace no) (effects (font (size 1.27 1.27))))
  (property "Datasheet" "" (at 237.49 128.27 0) (hide yes) (show_name no) (do_not_autoplace no) (effects (font (size 1.27 1.27))))
  (property "Description" "Resistor" (at 237.49 128.27 0) (hide yes) (show_name no) (do_not_autoplace no) (effects (font (size 1.27 1.27))))
  (pin "1")
  (pin "2"))
 (symbol
  (lib_id "Connector_Generic:Conn_01x16")
  (at 130.81 110.49 0)
  (unit 1)
  (body_style 1)
  (exclude_from_sim no)
  (in_bom yes)
  (on_board yes)
  (in_pos_files yes)
  (dnp no)
  (fields_autoplaced yes)
  (property "Reference" "J1" (at 133.35 110.4899 0) (show_name no) (do_not_autoplace no) (effects (font (size 1.27 1.27)) (justify left)))
  (property "Value" "Conn_01x16" (at 133.35 113.0299 0) (show_name no) (do_not_autoplace no) (effects (font (size 1.27 1.27)) (justify left)))
  (property "Footprint" "" (at 130.81 110.49 0) (hide yes) (show_name no) (do_not_autoplace no) (effects (font (size 1.27 1.27))))
  (property "Datasheet" "" (at 130.81 110.49 0) (hide yes) (show_name no) (do_not_autoplace no) (effects (font (size 1.27 1.27))))
  (property "Description" "Generic connector, single row, 01x16, script generated (kicad-library-utils/schlib/autogen/connector/)" (at 130.81 110.49 0) (hide yes) (show_name no) (do_not_autoplace no) (effects (font (size 1.27 1.27))))
  (pin "2")
  (pin "4")
  (pin "3")
  (pin "6")
  (pin "7")
  (pin "9")
  (pin "10")
  (pin "14")
  (pin "15")
  (pin "5")
  (pin "11")
  (pin "1")
  (pin "12")
  (pin "8")
  (pin "13")
  (pin "16"))
 (sheet_instances
  (path ""
   (page "1")))
 (embedded_fonts no))
